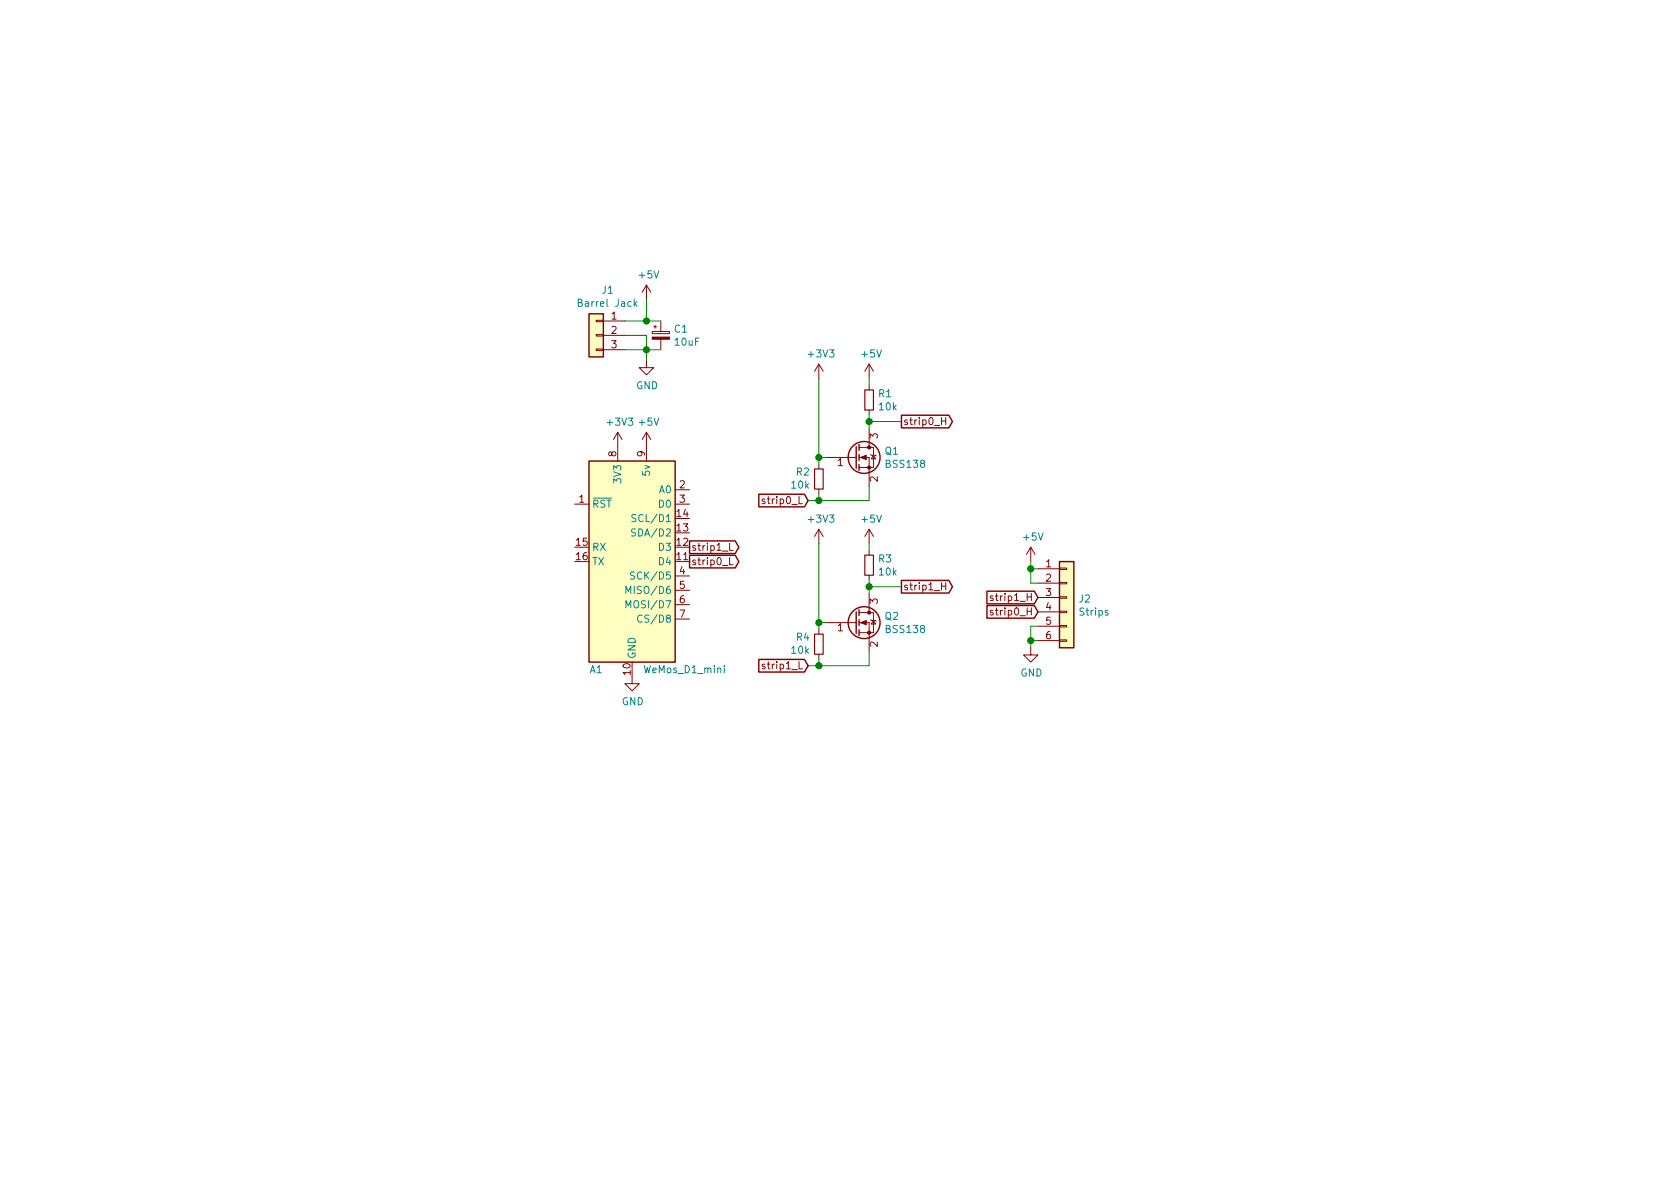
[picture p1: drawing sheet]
EESchema Schematic File Version 4
LIBS:7seg-clock-cache
EELAYER 26 0
EELAYER END
$Descr A4 11693 8268
encoding utf-8
Sheet 1 1
Title ""
Date ""
Rev ""
Comp ""
Comment1 ""
Comment2 ""
Comment3 ""
Comment4 ""
$EndDescr
$Comp
L MCU_Module:WeMos_D1_mini A1
U 1 1
P 4400 3900
F 0 "A1" H 4150 3150 50  0000 C CNN
F 1 "WeMos_D1_mini" H 4475 3150 50  0000 L CNN
F 2 "Module:WeMos_D1_mini" H 4400 2750 50  0001 C CNN
F 3 "https://wiki.wemos.cc/products:d1:d1_mini#documentation" H 2550 2750 50  0001 C CNN
	1    4400 3900
	1    0    0    -1  
$EndComp
$Comp
L Device:R_Small R3
U 1 1
P 6050 3925
F 0 "R3" H 6109 3971 50  0000 L CNN
F 1 "10k" H 6109 3880 50  0000 L CNN
F 2 "Resistor_SMD:R_0603_1608Metric_Pad1.05x0.95mm_HandSolder" H 6050 3925 50  0001 C CNN
F 3 "~" H 6050 3925 50  0001 C CNN
	1    6050 3925
	1    0    0    -1  
$EndComp
$Comp
L Device:Q_NMOS_GSD Q2
U 1 1
P 5950 4325
F 0 "Q2" H 6155 4371 50  0000 L CNN
F 1 "BSS138" H 6155 4280 50  0000 L CNN
F 2 "Package_TO_SOT_SMD:SOT-23_Handsoldering" H 6150 4425 50  0001 C CNN
F 3 "~" H 5950 4325 50  0001 C CNN
	1    5950 4325
	1    0    0    -1  
$EndComp
Wire Wire Line
	6050 4125 6050 4075
Wire Wire Line
	6050 4075 6275 4075
Connection ~ 6050 4075
Wire Wire Line
	6050 4075 6050 4025
Wire Wire Line
	5750 4325 5700 4325
Wire Wire Line
	5700 4325 5700 3775
$Comp
L Device:R_Small R4
U 1 1
P 5700 4475
F 0 "R4" H 5641 4429 50  0000 R CNN
F 1 "10k" H 5641 4520 50  0000 R CNN
F 2 "Resistor_SMD:R_0603_1608Metric_Pad1.05x0.95mm_HandSolder" H 5700 4475 50  0001 C CNN
F 3 "~" H 5700 4475 50  0001 C CNN
	1    5700 4475
	1    0    0    1   
$EndComp
Wire Wire Line
	5700 4375 5700 4325
Connection ~ 5700 4325
Wire Wire Line
	5700 4575 5700 4625
Wire Wire Line
	5700 4625 6050 4625
Wire Wire Line
	6050 4625 6050 4525
Wire Wire Line
	5700 4625 5625 4625
Connection ~ 5700 4625
$Comp
L power:GND #PWR0101
U 1 1
P 4400 4700
F 0 "#PWR0101" H 4400 4450 50  0001 C CNN
F 1 "GND" H 4405 4527 50  0000 C CNN
F 2 "" H 4400 4700 50  0001 C CNN
F 3 "" H 4400 4700 50  0001 C CNN
	1    4400 4700
	1    0    0    -1  
$EndComp
$Comp
L power:+3V3 #PWR0102
U 1 1
P 4300 3100
F 0 "#PWR0102" H 4300 2950 50  0001 C CNN
F 1 "+3V3" H 4315 3273 50  0000 C CNN
F 2 "" H 4300 3100 50  0001 C CNN
F 3 "" H 4300 3100 50  0001 C CNN
	1    4300 3100
	1    0    0    -1  
$EndComp
$Comp
L power:+5V #PWR0103
U 1 1
P 4500 3100
F 0 "#PWR0103" H 4500 2950 50  0001 C CNN
F 1 "+5V" H 4515 3273 50  0000 C CNN
F 2 "" H 4500 3100 50  0001 C CNN
F 3 "" H 4500 3100 50  0001 C CNN
	1    4500 3100
	1    0    0    -1  
$EndComp
Text GLabel 4800 3800 2    50   Output ~ 0
strip1_L
Text GLabel 4800 3900 2    50   Output ~ 0
strip0_L
Text GLabel 5625 3475 0    50   Input ~ 0
strip0_L
$Comp
L power:+3V3 #PWR0104
U 1 1
P 5700 3775
F 0 "#PWR0104" H 5700 3625 50  0001 C CNN
F 1 "+3V3" H 5715 3948 50  0000 C CNN
F 2 "" H 5700 3775 50  0001 C CNN
F 3 "" H 5700 3775 50  0001 C CNN
	1    5700 3775
	1    0    0    -1  
$EndComp
$Comp
L power:+5V #PWR0105
U 1 1
P 6050 3775
F 0 "#PWR0105" H 6050 3625 50  0001 C CNN
F 1 "+5V" H 6065 3948 50  0000 C CNN
F 2 "" H 6050 3775 50  0001 C CNN
F 3 "" H 6050 3775 50  0001 C CNN
	1    6050 3775
	1    0    0    -1  
$EndComp
Wire Wire Line
	6050 3775 6050 3825
Text GLabel 6275 2925 2    50   Output ~ 0
strip0_H
$Comp
L Device:R_Small R1
U 1 1
P 6050 2775
F 0 "R1" H 6109 2821 50  0000 L CNN
F 1 "10k" H 6109 2730 50  0000 L CNN
F 2 "Resistor_SMD:R_0603_1608Metric_Pad1.05x0.95mm_HandSolder" H 6050 2775 50  0001 C CNN
F 3 "~" H 6050 2775 50  0001 C CNN
	1    6050 2775
	1    0    0    -1  
$EndComp
$Comp
L Device:Q_NMOS_GSD Q1
U 1 1
P 5950 3175
F 0 "Q1" H 6155 3221 50  0000 L CNN
F 1 "BSS138" H 6155 3130 50  0000 L CNN
F 2 "Package_TO_SOT_SMD:SOT-23_Handsoldering" H 6150 3275 50  0001 C CNN
F 3 "~" H 5950 3175 50  0001 C CNN
	1    5950 3175
	1    0    0    -1  
$EndComp
Wire Wire Line
	6050 2975 6050 2925
Wire Wire Line
	6050 2925 6275 2925
Connection ~ 6050 2925
Wire Wire Line
	6050 2925 6050 2875
Wire Wire Line
	5750 3175 5700 3175
Wire Wire Line
	5700 3175 5700 2625
$Comp
L Device:R_Small R2
U 1 1
P 5700 3325
F 0 "R2" H 5641 3279 50  0000 R CNN
F 1 "10k" H 5641 3370 50  0000 R CNN
F 2 "Resistor_SMD:R_0603_1608Metric_Pad1.05x0.95mm_HandSolder" H 5700 3325 50  0001 C CNN
F 3 "~" H 5700 3325 50  0001 C CNN
	1    5700 3325
	1    0    0    1   
$EndComp
Wire Wire Line
	5700 3225 5700 3175
Connection ~ 5700 3175
Wire Wire Line
	5700 3425 5700 3475
Wire Wire Line
	5700 3475 6050 3475
Wire Wire Line
	6050 3475 6050 3375
Wire Wire Line
	5700 3475 5625 3475
Connection ~ 5700 3475
Text GLabel 5625 4625 0    50   Input ~ 0
strip1_L
$Comp
L power:+3V3 #PWR0106
U 1 1
P 5700 2625
F 0 "#PWR0106" H 5700 2475 50  0001 C CNN
F 1 "+3V3" H 5715 2798 50  0000 C CNN
F 2 "" H 5700 2625 50  0001 C CNN
F 3 "" H 5700 2625 50  0001 C CNN
	1    5700 2625
	1    0    0    -1  
$EndComp
$Comp
L power:+5V #PWR0107
U 1 1
P 6050 2625
F 0 "#PWR0107" H 6050 2475 50  0001 C CNN
F 1 "+5V" H 6065 2798 50  0000 C CNN
F 2 "" H 6050 2625 50  0001 C CNN
F 3 "" H 6050 2625 50  0001 C CNN
	1    6050 2625
	1    0    0    -1  
$EndComp
Wire Wire Line
	6050 2625 6050 2675
Text GLabel 6275 4075 2    50   Output ~ 0
strip1_H
$Comp
L Connector_Generic:Conn_01x03 J1
U 1 1
P 4150 2325
F 0 "J1" H 4070 2642 50  0000 C CNN
F 1 "Barrel Jack" H 4070 2551 50  0000 C CNN
F 2 "Connector_BarrelJack:BarrelJack_Horizontal" H 4150 2325 50  0001 C CNN
F 3 "~" H 4150 2325 50  0001 C CNN
	1    4150 2325
	-1   0    0    -1  
$EndComp
$Comp
L power:+5V #PWR0108
U 1 1
P 4500 2075
F 0 "#PWR0108" H 4500 1925 50  0001 C CNN
F 1 "+5V" H 4515 2248 50  0000 C CNN
F 2 "" H 4500 2075 50  0001 C CNN
F 3 "" H 4500 2075 50  0001 C CNN
	1    4500 2075
	1    0    0    -1  
$EndComp
Wire Wire Line
	4350 2225 4500 2225
Wire Wire Line
	4500 2225 4500 2075
Wire Wire Line
	4350 2325 4500 2325
Wire Wire Line
	4500 2325 4500 2425
Wire Wire Line
	4500 2425 4350 2425
Wire Wire Line
	4500 2425 4500 2500
Connection ~ 4500 2425
$Comp
L power:GND #PWR0109
U 1 1
P 4500 2500
F 0 "#PWR0109" H 4500 2250 50  0001 C CNN
F 1 "GND" H 4505 2327 50  0000 C CNN
F 2 "" H 4500 2500 50  0001 C CNN
F 3 "" H 4500 2500 50  0001 C CNN
	1    4500 2500
	1    0    0    -1  
$EndComp
$Comp
L Connector_Generic:Conn_01x06 J2
U 1 1
P 7425 4150
F 0 "J2" H 7505 4142 50  0000 L CNN
F 1 "Strips" H 7505 4051 50  0000 L CNN
F 2 "Connector_PinSocket_2.54mm:PinSocket_1x06_P2.54mm_Vertical" H 7425 4150 50  0001 C CNN
F 3 "~" H 7425 4150 50  0001 C CNN
	1    7425 4150
	1    0    0    -1  
$EndComp
$Comp
L power:+5V #PWR0110
U 1 1
P 7175 3900
F 0 "#PWR0110" H 7175 3750 50  0001 C CNN
F 1 "+5V" H 7190 4073 50  0000 C CNN
F 2 "" H 7175 3900 50  0001 C CNN
F 3 "" H 7175 3900 50  0001 C CNN
	1    7175 3900
	1    0    0    -1  
$EndComp
Wire Wire Line
	7175 3900 7175 3950
Wire Wire Line
	7175 3950 7225 3950
Text GLabel 7225 4150 0    50   Input ~ 0
strip1_H
Text GLabel 7225 4250 0    50   Input ~ 0
strip0_H
Wire Wire Line
	7175 3950 7175 4050
Wire Wire Line
	7175 4050 7225 4050
Connection ~ 7175 3950
Wire Wire Line
	7225 4350 7175 4350
Wire Wire Line
	7175 4350 7175 4450
Wire Wire Line
	7175 4450 7225 4450
Wire Wire Line
	7175 4450 7175 4500
Connection ~ 7175 4450
$Comp
L power:GND #PWR0111
U 1 1
P 7175 4500
F 0 "#PWR0111" H 7175 4250 50  0001 C CNN
F 1 "GND" H 7180 4327 50  0000 C CNN
F 2 "" H 7175 4500 50  0001 C CNN
F 3 "" H 7175 4500 50  0001 C CNN
	1    7175 4500
	1    0    0    -1  
$EndComp
$Comp
L Device:CP_Small C1
U 1 1
P 4600 2325
F 0 "C1" H 4688 2371 50  0000 L CNN
F 1 "10uF" H 4688 2280 50  0000 L CNN
F 2 "Capacitor_THT:CP_Radial_D6.3mm_P2.50mm" H 4600 2325 50  0001 C CNN
F 3 "~" H 4600 2325 50  0001 C CNN
	1    4600 2325
	1    0    0    -1  
$EndComp
Wire Wire Line
	4500 2225 4600 2225
Connection ~ 4500 2225
Wire Wire Line
	4500 2425 4600 2425
$EndSCHEMATC
